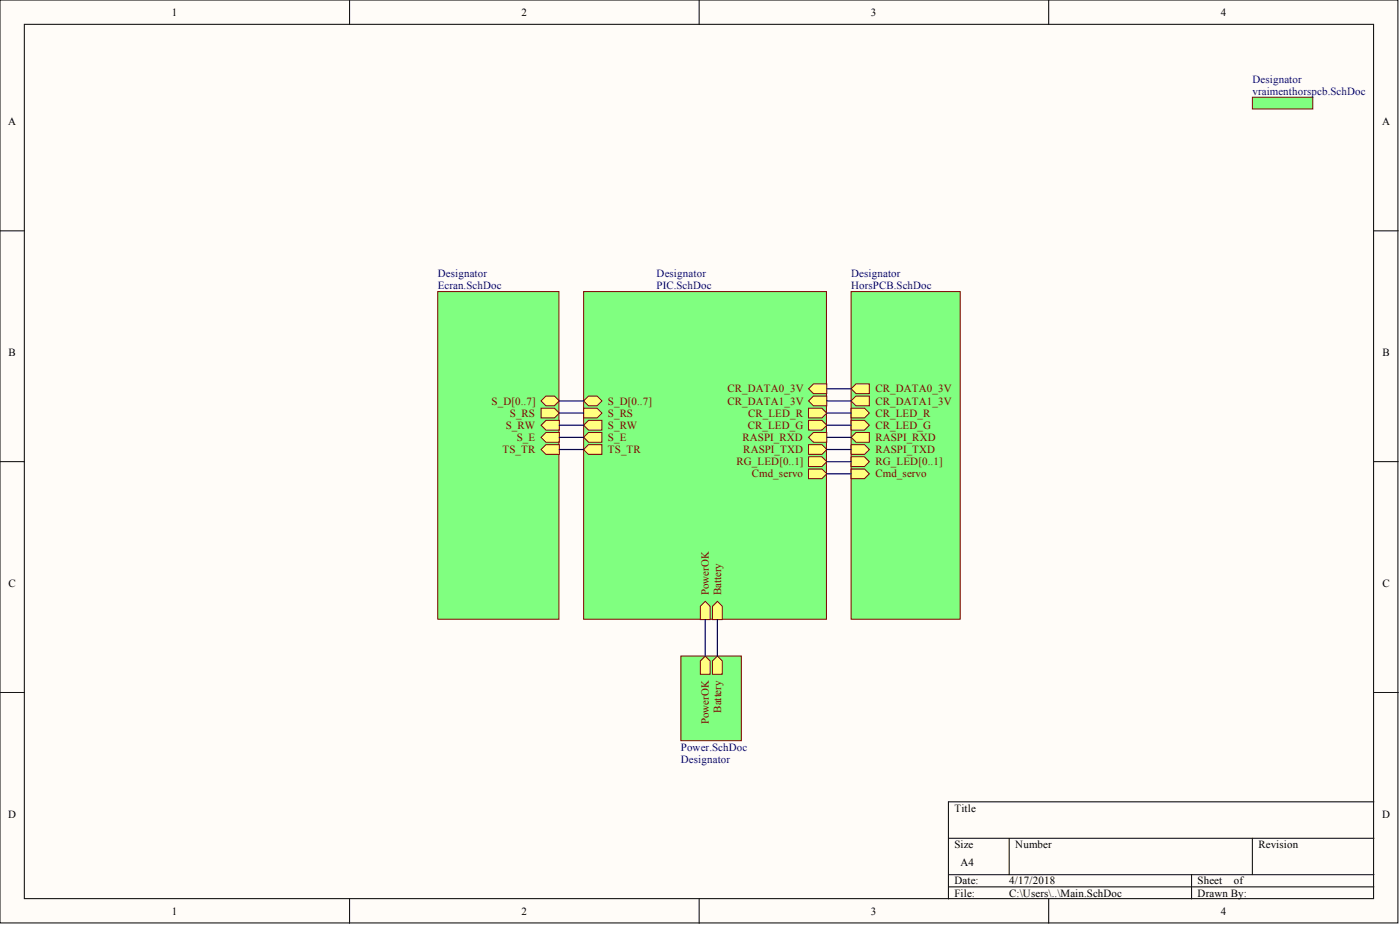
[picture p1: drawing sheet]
<svg xmlns="http://www.w3.org/2000/svg" width="292mm" height="193mm" viewBox="0 0 292 193" stroke-linecap="round" stroke-linejoin="round" font-family="sans-serif">
<g fill="#fffcf8" stroke="#000" stroke-width=".21">
<path d="M0 0h291.7v192.5h-291.7z"/>
<path d="M5.1 5.1h281.5v182.4h-281.5z"/>
</g>
<g fill="none" stroke="#000" stroke-width=".21">
<path d="M72.9 0v5.1M145.9 0v5.1M218.8 0v5.1M0 48.2h5.1M286.7 48.2h5M0 96.3h5.1M286.7 96.3h5M0 144.5h5.1M286.7 144.5h5M197.9 174.9h88.8M210.6 174.9v7.6M261.3 174.9v7.6"/>
<path d="M286.7 167.3h-88.8v20.2M72.9 187.5v5.1M145.9 187.5v5.1M197.9 182.5h88.8M197.9 185h88.8M218.8 187.5v5.1M248.6 182.5v5"/>
</g>
<g fill="#80ff80" stroke="#800000" stroke-width=".21">
<path d="M261.3 20.3h12.6v2.4h-12.6z"/>
<path d="M91.3 60.8h25.3v68.4h-25.3z"/>
</g>
<g fill="#ffff80" stroke="#800000" stroke-width=".21">
<path d="M112.9 83.6l1-1h1.8l1 1-1 1.1h-1.8z" fill-rule="evenodd"/>
<path d="M112.9 85.2h2.8l1 1-1 1h-2.8z" fill-rule="evenodd"/>
<path d="M112.9 88.7l1-1h2.8v2h-2.8z" fill-rule="evenodd"/>
<path d="M112.9 91.2l1-1h2.8v2.1h-2.8z" fill-rule="evenodd"/>
<path d="M112.9 93.8l1-1h2.8v2h-2.8z" fill-rule="evenodd"/>
</g>
<path d="M121.8 60.8h50.6v68.4h-50.6z" fill="#80ff80" stroke="#800000" stroke-width=".21"/>
<g fill="#ffff80" stroke="#800000" stroke-width=".21">
<path d="M168.7 81.1l1-1h2.8v2h-2.8z" fill-rule="evenodd"/>
<path d="M168.7 83.6l1-1h2.8v2.1h-2.8z" fill-rule="evenodd"/>
<path d="M168.7 85.2h2.8l1 1-1 1h-2.8z" fill-rule="evenodd"/>
<path d="M168.7 87.7h2.8l1 1-1 1h-2.8z" fill-rule="evenodd"/>
<path d="M168.7 91.2l1-1h2.8v2.1h-2.8z" fill-rule="evenodd"/>
<path d="M168.7 92.8h2.8l1 1-1 1h-2.8z" fill-rule="evenodd"/>
<path d="M168.7 95.3h2.8l1 1-1 1h-2.8z" fill-rule="evenodd"/>
<path d="M168.7 97.8h2.8l1 1-1 1.1h-2.8z" fill-rule="evenodd"/>
<path d="M146.1 126.5l1-1 1.1 1v2.8h-2.1z" fill-rule="evenodd"/>
<path d="M121.8 85.2h2.8l1 1-1 1h-2.8z" fill-rule="evenodd"/>
<path d="M121.8 88.7l1-1h2.8v2h-2.8z" fill-rule="evenodd"/>
<path d="M121.8 91.2l1-1h2.8v2.1h-2.8z" fill-rule="evenodd"/>
<path d="M121.8 93.8l1-1h2.8v2h-2.8z" fill-rule="evenodd"/>
<path d="M121.8 83.6l1-1h1.8l1 1-1 1.1h-1.8z" fill-rule="evenodd"/>
<path d="M148.7 126.5l1-1 1 1v2.8h-2z" fill-rule="evenodd"/>
</g>
<path d="M177.6 60.8h22.7v68.4h-22.7z" fill="#80ff80" stroke="#800000" stroke-width=".21"/>
<g fill="#ffff80" stroke="#800000" stroke-width=".21">
<path d="M177.6 92.8h2.8l1 1-1 1h-2.8z" fill-rule="evenodd"/>
<path d="M177.6 91.2l1-1h2.8v2.1h-2.8z" fill-rule="evenodd"/>
<path d="M177.6 81.1l1-1h2.8v2h-2.8z" fill-rule="evenodd"/>
<path d="M177.6 83.6l1-1h2.8v2.1h-2.8z" fill-rule="evenodd"/>
<path d="M177.6 85.2h2.8l1 1-1 1h-2.8z" fill-rule="evenodd"/>
<path d="M177.6 87.7h2.8l1 1-1 1h-2.8z" fill-rule="evenodd"/>
<path d="M177.6 95.3h2.8l1 1-1 1h-2.8z" fill-rule="evenodd"/>
<path d="M177.6 97.8h2.8l1 1-1 1.1h-2.8z" fill-rule="evenodd"/>
</g>
<g fill="none" stroke="#000080" stroke-width=".25">
<path d="M116.7 83.6h5.1M116.7 86.2h5.1M116.7 88.7h5.1M116.7 91.2h5.1M116.7 93.8h5.1M172.5 81.1h5.1M172.5 83.6h5.1M172.5 86.2h5.1M172.5 88.7h5.1M172.5 91.2h5.1M172.5 93.8h5.1M172.5 96.3h5.1"/>
<path d="M172.5 98.8h5.1"/>
</g>
<path d="M142.1 136.9h12.6v17.6h-12.6z" fill="#80ff80" stroke="#800000" stroke-width=".21"/>
<g fill="#ffff80" stroke="#800000" stroke-width=".21">
<path d="M146.1 137.9l1-1 1.1 1v2.8h-2.1z" fill-rule="evenodd"/>
<path d="M148.7 137.9l1-1 1 1v2.8h-2z" fill-rule="evenodd"/>
</g>
<path d="M147.1 129.3v7.6M149.7 129.3v7.6" fill="none" stroke="#000080" stroke-width=".25"/>
<g font-size="2.3">
<text x="35.9" y="3.3">1</text>
<text x="108.8" y="3.3">2</text>
<text x="181.7" y="3.3">3</text>
<text x="254.7" y="3.3">4</text>
<text x="1.7" y="26.1">A</text>
<text x="288.4" y="26.1">A</text>
<text x="1.8" y="74.3">B</text>
<text x="288.4" y="74.3">B</text>
<text x="1.8" y="122.4">C</text>
<text x="288.4" y="122.4">C</text>
<text x="1.7" y="170.6">D</text>
<text x="199.1" y="169.3">Title</text>
<text x="288.4" y="170.6">D</text>
<text x="199.1" y="176.9">Size</text>
<text x="211.8" y="176.9">Number</text>
<text x="262.6" y="176.9">Revision</text>
<text x="199.1" y="184.5">Date:</text>
<text x="200.4" y="180.7">A4</text>
<text x="210.6" y="184.5">4/17/2018</text>
<text x="249.9" y="184.5">Sheet</text>
<text x="257.4" y="184.5">of</text>
<text x="35.9" y="190.8">1</text>
<text x="108.8" y="190.8">2</text>
<text x="181.7" y="190.8">3</text>
<text x="199.1" y="187">File:</text>
<text x="210.6" y="187">C:\Users\..\Main.SchDoc</text>
<text x="249.9" y="187">Drawn By:</text>
<text x="254.7" y="190.8">4</text>
</g>
<g font-size="2.3" fill="#000080">
<text x="261.3" y="17.2">Designator</text>
<text x="261.3" y="19.8">vraimenthorspcb.SchDoc</text>
<text x="91.3" y="57.8">Designator</text>
<text x="137" y="57.8">Designator</text>
<text x="177.6" y="57.8">Designator</text>
<text x="91.3" y="60.3">Ecran.SchDoc</text>
<text x="137" y="60.3">PIC.SchDoc</text>
<text x="177.6" y="60.3">HorsPCB.SchDoc</text>
<text x="142.1" y="159.2">Designator</text>
<text x="142.1" y="156.6">Power.SchDoc</text>
</g>
<g font-size="2.3" fill="#800000">
<text x="151.8" y="81.9">CR_DATA0_3V</text>
<text x="182.7" y="81.9">CR_DATA0_3V</text>
<text x="102.6" y="84.4">S_D[0..7]</text>
<text x="105.5" y="89.5">S_RW</text>
<text x="106.4" y="86.9">S_RS</text>
<text x="126.8" y="86.9">S_RS</text>
<text x="126.8" y="89.5">S_RW</text>
<text x="126.8" y="84.4">S_D[0..7]</text>
<text x="151.8" y="84.4">CR_DATA1_3V</text>
<text x="156" y="89.5">CR_LED_G</text>
<text x="156.1" y="86.9">CR_LED_R</text>
<text x="182.7" y="84.4">CR_DATA1_3V</text>
<text x="182.7" y="86.9">CR_LED_R</text>
<text x="182.7" y="89.5">CR_LED_G</text>
<text x="104.9" y="94.5">TS_TR</text>
<text x="107.8" y="92">S_E</text>
<text x="126.8" y="92">S_E</text>
<text x="126.8" y="94.5">TS_TR</text>
<text x="154.9" y="92">RASPI_RXD</text>
<text x="155.1" y="94.5">RASPI_TXD</text>
<text x="182.7" y="94.5">RASPI_TXD</text>
<text x="182.7" y="92">RASPI_RXD</text>
<text x="153.7" y="97.1">RG_LED[0..1]</text>
<text x="156.9" y="99.6">Cmd_servo</text>
<text x="182.7" y="97.1">RG_LED[0..1]</text>
<text x="182.7" y="99.6">Cmd_servo</text>
<text x="147.9" y="124.2" transform="rotate(-90 147.9 124.2)">PowerOK</text>
<text x="150.4" y="124.2" transform="rotate(-90 150.4 124.2)">Battery</text>
<text x="150.4" y="148.7" transform="rotate(-90 150.4 148.7)">Battery</text>
<text x="147.9" y="151.1" transform="rotate(-90 147.9 151.1)">PowerOK</text>
</g>
</svg>
